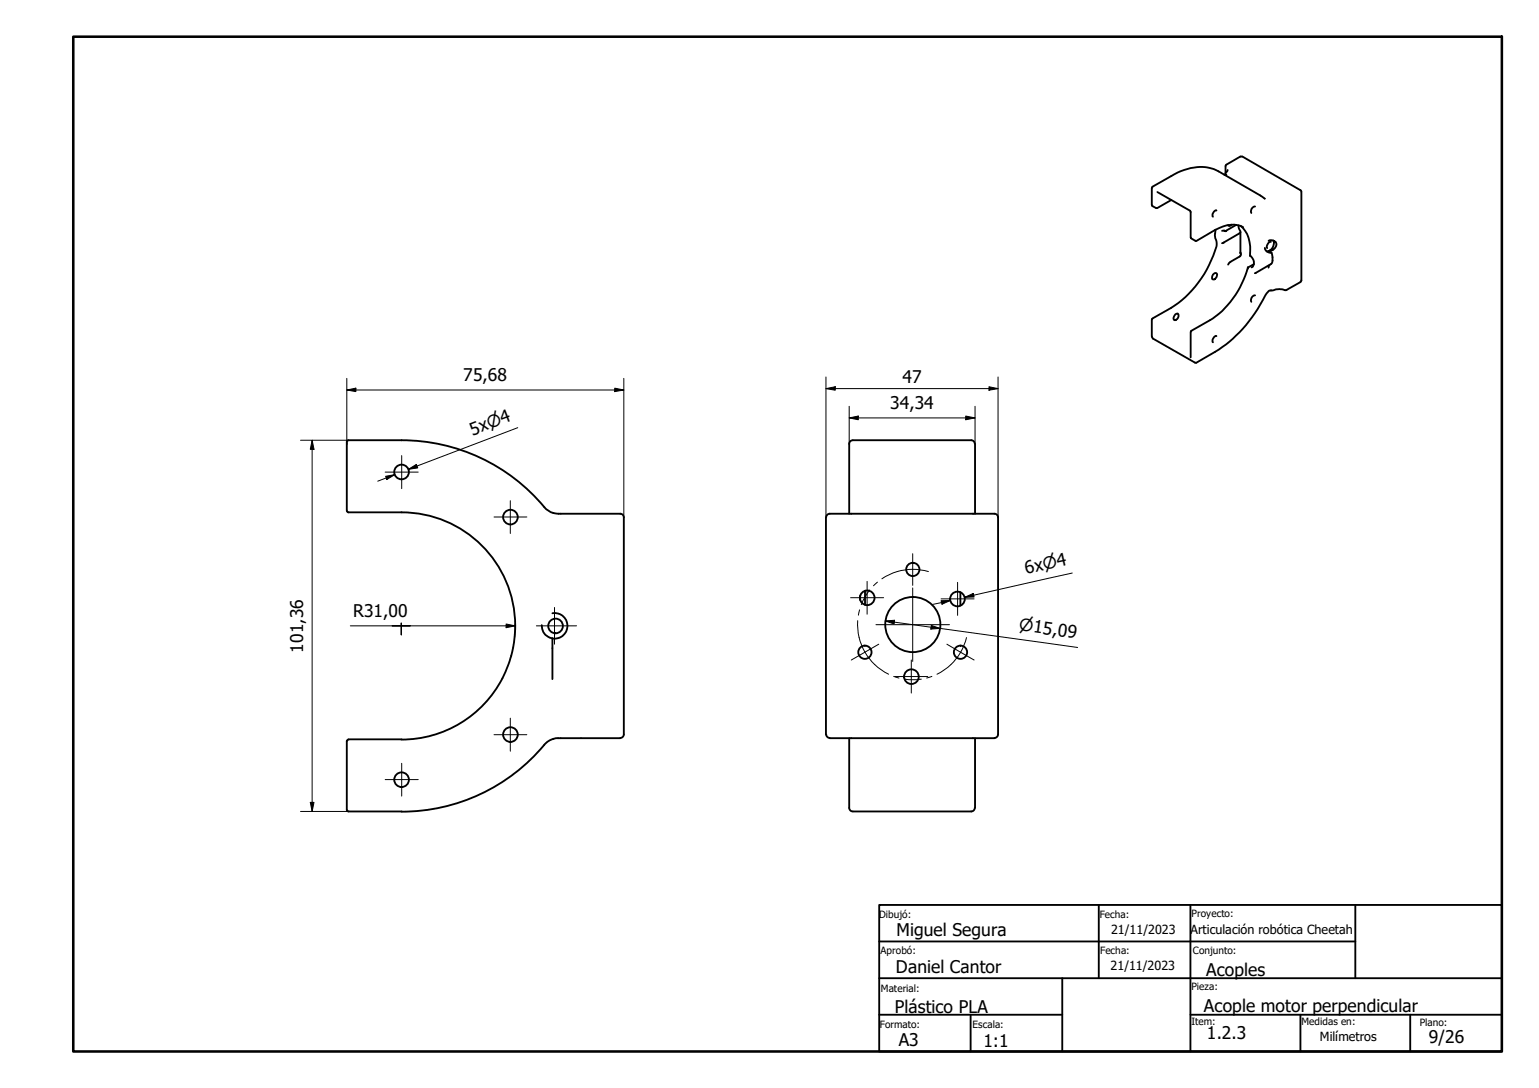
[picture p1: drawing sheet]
<svg xmlns="http://www.w3.org/2000/svg" width="420mm" height="297mm" viewBox="0 0 420 297" stroke-linecap="round" stroke-linejoin="round" font-family="sans-serif">
<!-- layer: Visible (ISO) -->
<g fill="none" stroke="#000" stroke-width=".51">
<path d="M314.5 56l.1 .2M314.6 56.2l1.3 .6M316 52.4l8.9 5.2 .2 7.3M319.8 54.6l-3.9 2.2M332.1 57.5a1.26 1.26 0 0 0-.9 1.7M335.2 46.4l-.6 .8-.1 .5h-.2M338.6 42.8h.5M338.6 42.7l-3.9 2.4-.1 2.1M339.2 42.7l16.1 9.5v24.4M342.6 56.4a1.28 1.28 0 0 0-1 1.8M345.3 54.2l-12.6-7.4a12.2 12.2 0 0 0-11.2 .3l-6.9 3.9-.1 .4v4.6M325.1 64.9l.1 .1"/>
<path d="M325.2 65.1l1.2 .7M326.4 65.7h.2M331.4 74.7l.6-.2a1.05 1.05 0 0 1 .1 1.2 1.05 1.05 0 0 1-1.1 .5v-.8zM331.9 62.7a6 6 0 0 0 .3 3.7 24.7 24.7 0 0 1-4.2 9.6 27.8 27.8 0 0 1-8.3 8.1l-5.1 2.9M333.6 63l.8 .1M336.2 61.3l-.5 .4-.4-.2M337.5 61.4l-3 1.7-.3-.2M338.1 61.5l.2 1.1a.67 .67 0 0 1 0 1.1l-4.7 2.7M338.6 69.1l.2 .5-.3 .4-2.6 1.5-.6 .7M338.6 63.4v5.8M338.6 68.9l.1 .1M338.8 61.7a8.9 8.9 0 0 1 2.4 8.1 1.94 1.94 0 0 1 .5 3.2"/>
<path d="M339.4 62a8 8 0 0 0-7.7 .8l-5.1 3M340.7 73.1a25.1 25.1 0 0 1-10.4 14.3l-5.1 2.9M341.4 69.8h-.2M342.3 72.1l-1.6 .9v.3M345.3 67.7a1.49 1.49 0 0 0 1.8 1.2M345.8 68.6h.5l.8 .3M346.6 72.3l-.3 .8M347 66a1.35 1.35 0 0 0-1.1 1.7M347.1 68.9l.3 1.3a1.92 1.92 0 0 1-.4 1.9l-4.4 2.5M347.7 65.7a2.39 2.39 0 0 1-1.4 2.9 1.96 1.96 0 0 0 2-2.5l-1.1-.5-.9 .2M350.8 79.2a5.8 5.8 0 0 0-3.6 .1 1.78 1.78 0 0 0-1.8 1.5 36.8 36.8 0 0 1-13.7 15.3l-5.1 2.9h-.4l-11.4-6.6-.3-.5v-4.7M355 77l-3.8 2.2h-.4"/>
<path d="M355.3 76.5l-.3 .4M314.6 87l-.1 .2M320.9 85.8l.6-.2a1.11 1.11 0 0 1 .1 1.2 1.11 1.11 0 0 1-1.1 .6 1.09 1.09 0 0 1 .4-1.6zM325.1 90.6v7M325.2 90.4l-.1 .2M332.1 91.7a1.26 1.26 0 0 0-.9 1.8M342.6 80.6a1.28 1.28 0 0 0-1 1.8M109.6 120.2a51.3 51.3 0 0 1 39.7 19 5.7 5.7 0 0 0 4.4 1.1h15.7a.99 .99 0 0 1 .9 .9M109.6 139.9a31 31 0 0 1 30 39.2M109.7 120.2h-14.5l-.5 .5v18.9l.5 .3h14.5M231.8 121.2v19.1M232.8 120.2a.98 .98 0 0 0-1 1"/>
<path d="M232.9 120.2h32.2a.98 .98 0 0 1 1 1M266.2 121.2v19.1M170.3 141.3v59.2M225.5 141.3v59.2M225.6 141.2a.99 .99 0 0 1 .9-.9h45a.98 .98 0 0 1 1 .9M272.5 141.3v59.2M139.6 179.1l-.9 2.6-1.5 3.5M147.9 170.7a3.4 3.4 0 0 0 2.9 3.6M150.8 174.3v11.1M150.8 167.4a3.5 3.5 0 0 1 4.1 3.5 3.5 3.5 0 0 1-4.1 3.4M234.8 162.6v1.2M236.2 161.3v3.8"/>
<path d="M262.2 161.7v3.6M137.1 185.2a31 31 0 0 1-27.5 16.7M95.1 201.9h14.6M95.2 201.9l-.5 .5v18.6M148.6 203.4a50.7 50.7 0 0 1-39 18.2M151.1 201.7l-1.4 .6-1.1 1M169.4 201.5h-17.6l-.7 .2M170.3 200.5a.98 .98 0 0 1-1 1M225.6 200.5a.98 .98 0 0 0 .9 1M226.5 201.5h45M231.8 201.5v19a.99 .99 0 0 0 1 1M266.2 201.5v19"/>
<path d="M272.5 200.5a.98 .98 0 0 1-1 1M94.7 221.1l.5 .4h14.5M266.1 220.6a.98 .98 0 0 1-1 .9h-32.2"/>
<circle cx="109.6" cy="128.9" r="2"/>
<circle cx="139.4" cy="141.2" r="2"/>
<circle cx="249.2" cy="155.5" r="1.81"/>
<circle cx="151.7" cy="170.9" r="2"/>
<circle cx="236.1" cy="178.1" r="1.81"/>
<circle cx="236.8" cy="163.2" r="2"/>
<circle cx="249.2" cy="170.5" r="7.5"/>
<circle cx="261.4" cy="163.5" r="2"/>
<circle cx="262.2" cy="178.1" r="1.81"/>
<circle cx="248.8" cy="184.7" r="2"/>
<circle cx="109.6" cy="212.9" r="2"/>
<circle cx="139.4" cy="200.6" r="2"/>
</g>
<g fill="#000">
<circle cx="334.5" cy="47.7" r=".25"/>
<circle cx="334.5" cy="63.1" r=".25"/>
</g>
<!-- layer: Borde (ISO) -->
<path d="M20 10h390v277.1h-390z" fill="none" stroke="#000" stroke-width=".7"/>
<path d="M240 247.1h170v40h-170zM240 257h130M300 247.1v20M325 247.1v40M370 247.1v20M240 277h50M240 267.1h170M265 277v10.1M290 267.1v20M325 277h85M355 277v10.1M385 277v10.1" fill="none" stroke="#000" stroke-width=".51"/>
<!-- layer: Cota (ISO) -->
<g fill="none" stroke="#000" stroke-width=".27">
<path d="M94.7 106.5l2.5-.5v.9zM94.7 106.5h75.6M94.7 103.3v17.9M141.4 116.8l-29.9 11.3 2.4-.9M167.8 106l2.5 .5-2.5 .4zM170.3 103.3v38M225.5 106.1l2.5-.5v.9zM225.5 106.1h47M225.5 102.9v38.4M231.8 114.1l2.5-.5v1zM231.8 114.1h34.4M231.8 110.9v10.3"/>
<path d="M263.7 113.6l2.5 .5-2.5 .5zM266.2 110.9v10.3M270 105.6l2.5 .5-2.5 .4zM272.5 102.9v38.4M82 120.2h13.1M85.2 120.2l.5 2.5h-1zM85.2 120.2v101.3M105.3 130l2.5-.4-2.2 1.3zM107.8 129.6l-4.7 1.8M111.5 128.1l2.2-1.3 .3 .9zM292.7 156.4l-29.3 6.7 2.4-.6M95.6 170.9h45.1"/>
<path d="M138.2 170.4l2.5 .5-2.5 .5zM140.7 170.7l-.2 3.3M241.7 169.5l2.5-.2-.1 1.1zM241.7 169.5l52.5 7.3M254.3 170.7l2.4 .9-2.6 .2zM256.9 164l2.6-.1-2.3 1.1zM259.5 163.9l-4.9 1.1M263.4 163.1l2.3-1.1 .2 1zM84.7 219.1h1l-.5 2.4zM82 221.5h13.1"/>
</g>
<g fill="#000">
<path d="M94.7 106.5l2.5-.5v.9z" fill-rule="evenodd"/>
<path d="M167.8 106l2.5 .5-2.5 .4z" fill-rule="evenodd"/>
<path d="M225.5 106.1l2.5-.5v.9z" fill-rule="evenodd"/>
<path d="M231.8 114.1l2.5-.5v1z" fill-rule="evenodd"/>
<path d="M263.7 113.6l2.5 .5-2.5 .5z" fill-rule="evenodd"/>
<path d="M270 105.6l2.5 .5-2.5 .4z" fill-rule="evenodd"/>
<path d="M85.2 120.2l.5 2.5h-1z" fill-rule="evenodd"/>
<path d="M105.3 130l2.5-.4-2.2 1.3z" fill-rule="evenodd"/>
<path d="M111.5 128.1l2.2-1.3 .3 .9z" fill-rule="evenodd"/>
<path d="M138.2 170.4l2.5 .5-2.5 .5z" fill-rule="evenodd"/>
<path d="M241.7 169.5l2.5-.2-.1 1.1z" fill-rule="evenodd"/>
<path d="M254.3 170.7l2.4 .9-2.6 .2z" fill-rule="evenodd"/>
<path d="M256.9 164l2.6-.1-2.3 1.1z" fill-rule="evenodd"/>
<path d="M263.4 163.1l2.3-1.1 .2 1z" fill-rule="evenodd"/>
<path d="M84.7 219.1h1l-.5 2.4z" fill-rule="evenodd"/>
</g>
<!-- layer: Marca de centro (ISO) -->
<g fill="none" stroke="#000" stroke-width=".27">
<path d="M105.2 128.9h9M109.7 124.4v9M139.3 136.7v9M134.9 141.1h8.9M236.7 158.7v9M249.2 151.2v8.6M261.4 159v9M107.1 170.9h2.4h-2.4M109.5 173.3v-2.4v2.4M109.5 170.1v.8v-.8M112 170.9h-2.5h2.5M146.4 170.9h11"/>
<path d="M151.4 165.8v10.1M232.2 163.2h9M239.1 170.5h20.1M239.9 175.9l-7.5 4.3M249.2 160.5v20.1M256.9 163.5h9M258.5 175.9l7.4 4.3M139.3 196.1v9M244.3 184.7h9M248.8 180.2v9M105.2 212.8h9M109.7 208.4v8.9"/>
<path d="M134.9 200.6h8.9"/>
</g>
<!-- layer: Eje (ISO) -->
<path d="M239.6 158.9l-1.1 1M253.5 156a15.1 15.1 0 0 0-12.7 2M234.2 169.5v2.6l.3 2M234.5 174.1a15.1 15.1 0 0 0 8.1 10M234.7 166.5l-.4 1.5M237.5 161.1l-1.5 2.2-.9 1.8M263.9 174.1a15.1 15.1 0 0 1-8.1 10M244 184.7l1.4 .4M246.9 185.4l2.6 .2 2-.2M254.4 184.7l-1.4 .4" fill="none" stroke="#000" stroke-width=".27"/>
<g font-size="4.8">
<text x="126.5" y="104.1">75,68</text>
<text x="246.4" y="104.6">47</text>
<text x="243" y="111.7">34,34</text>
<text x="129" y="118.9" transform="rotate(-21 129 118.9)">5x⌀4</text>
<text x="280.2" y="156.8" transform="rotate(-13 280.2 156.8)">6x⌀4</text>
<text x="96.4" y="168.5">R31,00</text>
<text x="82.8" y="178.2" transform="rotate(-90 82.8 178.2)">101,36</text>
<text x="244.7" y="255.6">Miguel Segura</text>
<text x="244.6" y="265.6">Daniel Cantor</text>
<text x="329.2" y="266.5">Acoples</text>
<text x="244.3" y="276.5">Plástico PLA</text>
<text x="328.7" y="276.2">Acople motor perpendicular</text>
<text x="245.4" y="285.6">A3</text>
<text x="268.5" y="285.9">1:1</text>
<text x="329.5" y="283.7">1.2.3</text>
<text x="390.1" y="284.8">9/26</text>
</g>
<text font-size="4.6" x="278.1" y="172.1" transform="rotate(8 278.1 172.1)">⌀15,09</text>
<g font-size="3.4">
<text x="303.3" y="255.1">21/11/2023</text>
<text x="325" y="254.9">Articulación robótica Cheetah</text>
<text x="303.1" y="264.7">21/11/2023</text>
<text x="360.4" y="284.2">Milímetros</text>
</g>
<g font-size="2.7">
<text x="240" y="250.5">Dibujó:</text>
<text x="300.2" y="250.7">Fecha:</text>
<text x="325.3" y="250.4">Proyecto:</text>
<text x="240.4" y="260.4">Aprobó:</text>
<text x="300.4" y="260.6">Fecha:</text>
<text x="325.7" y="260.6">Conjunto:</text>
<text x="240.5" y="270.7">Material:</text>
<text x="325.3" y="270.2">Pieza:</text>
<text x="240.2" y="280.8">Formato:</text>
<text x="265.5" y="280.8">Escala:</text>
<text x="325.2" y="279.8">Item:</text>
<text x="355.3" y="279.8">Medidas en:</text>
<text x="387.6" y="280.2">Plano:</text>
</g>
</svg>
